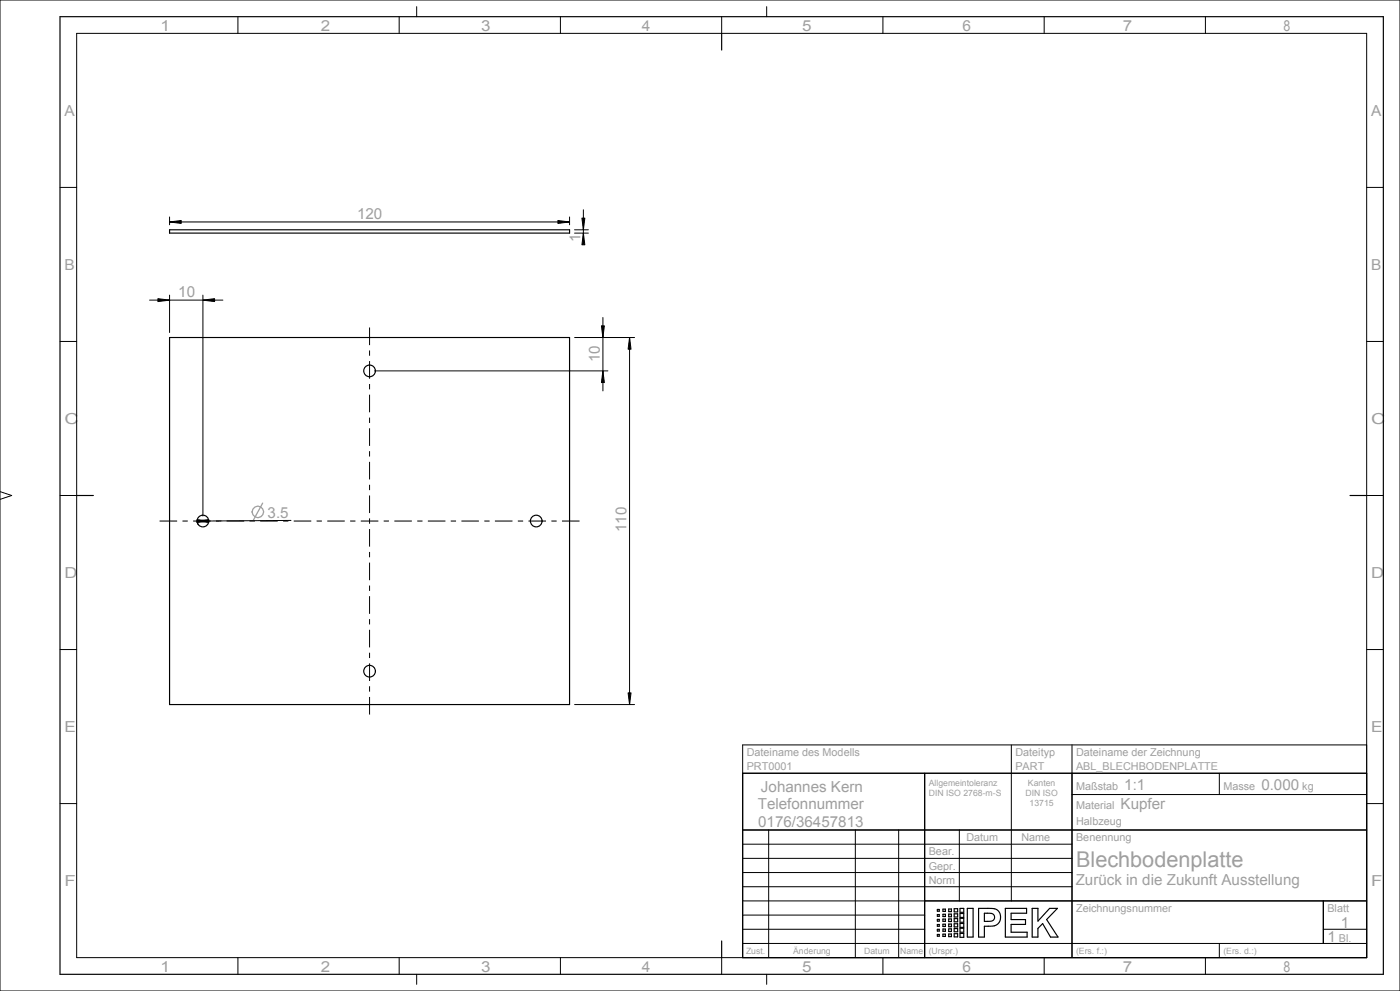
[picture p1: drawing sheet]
<svg xmlns="http://www.w3.org/2000/svg" width="420mm" height="297mm" viewBox="0 0 420 297" stroke-linecap="round" stroke-linejoin="round" font-family="sans-serif">
<g fill="none" stroke="#000" stroke-width=".35">
<path d="M18 5h397v287h-397zM216.5 10v5M23 148.5h5M405 148.5h5M222.8 231.8h187.2v55.2h-187.2zM277.4 231.8v55.2M321.6 231.8v55.2M222.8 248.8h187.2M277.4 270h132.6M281.2 278.5h.6v.5h-.6zM281.2 277.1h.6v.5h-.6zM281.2 275.5h.6v.6h-.6z"/>
<path d="M281.2 274.1h.6v.5h-.6zM281.2 272.6h.6v.5h-.6zM282.9 280h.7v.6h-.7zM282.9 278.4h.7v.7h-.7zM282.9 277h.7v.7h-.7zM282.9 275.4h.7v.7h-.7zM282.9 274h.7v.7h-.7zM282.9 272.5h.7v.7h-.7zM284.6 279.9h.8v.8h-.8zM284.6 278.4h.8v.8h-.8zM284.6 276.9h.8v.8h-.8zM284.6 275.4h.8v.8h-.8z"/>
<path d="M284.6 274h.8v.8h-.8zM284.6 272.4h.8v.8h-.8zM286.3 279.8h1v1h-1zM286.3 278.3h1v.9h-1zM286.3 276.8h1v1h-1zM286.3 275.3h1v1h-1zM286.3 273.9h1v.9h-1zM286.3 272.3h1v1h-1zM288 279.7h1.1v1.2h-1.1zM288 278.2h1.1v1.2h-1.1zM288 276.8h1.1v1.1h-1.1zM288 275.2h1.1v1.2h-1.1z"/>
<path d="M288 273.8h1.1v1.2h-1.1zM288 272.2h1.1v1.2h-1.1zM290.2 272.2h1.7v8.6h-1.7zM293.6 272.2l4.8 .2 1.1 .7 .6 1.1-.1 1.6-.9 1.3-1.1 .4-2.7 .1v3.2h-1.7zM295.3 273.7l2.6 .2 .4 .7-.1 1-.8 .5h-2.1zM301.6 272.2h6.4v1.5h-4.7v1.9h4.4v1.4h-4.4v2.4h4.8v1.4h-6.5zM309.6 272.2h1.8v3.9l3.5-3.9h2.3l-3.2 3.4 3.4 5.2h-2.2l-2.4-4-1.4 1.4v2.6h-1.8zM397 270v12.8M216.5 282v5M281.2 280.1h.6v.5h-.6z"/>
</g>
<g fill="none" stroke="#000" stroke-width=".3">
<path d="M0 0h420v297h-420zM23 10h387v277h-387zM71.4 5v5M119.8 5v5M125 2v3M168.1 5v5M216.5 5v5M230 2v3M264.9 5v5M313.3 5v5M361.6 5v5M18 56.2h5"/>
<path d="M410 56.2h5M18 102.3h5M410 102.3h5M0 147.3l3.5 1.2-3.5 1.2M18 148.5h5M410 148.5h5M18 194.7h5M410 194.7h5M222.8 231.8h187.2M277.4 231.8v55.2M303.4 223.3v46.7M321.6 238.1h88.4"/>
<path d="M321.6 223.3v63.7M365.8 231.8v6.3M410 223.3h-187.2v63.7M18 240.8h5M222.8 248.8h187.2M222.8 253h98.8M222.8 257.3h98.8M230.6 248.8v38.2M256.6 248.8v38.2M269.6 248.8v38.2M287.8 248.8v21.2M410 240.8h5"/>
<path d="M222.8 261.5h98.8M222.8 265.8h98.8M222.8 270h187.2M222.8 274.3h54.6M222.8 278.5h54.6M397 278.5h13M397 270v12.8M71.4 287v5M119.8 287v5M125 292v3M168.1 287v5M216.5 287v5"/>
<path d="M222.8 282.8h187.2M230 292v3M264.9 287v5M313.3 287v5M361.6 287v5M365.8 282.8v4.2"/>
</g>
<!-- layer: 02_ALL_AXES -->
<g fill="none" stroke="#000" stroke-width=".35">
<path d="M50.9 68.9h120v1h-120zM50.9 101.2h120v110h-120z"/>
<circle cx="110.9" cy="111.2" r="1.75"/>
<circle cx="60.9" cy="156.2" r="1.75"/>
<circle cx="160.9" cy="156.2" r="1.75"/>
<circle cx="110.9" cy="201.2" r="1.75"/>
</g>
<g fill="none" stroke="#000" stroke-width=".3">
<path d="M110.9 98.2v5.2M110.9 105v1.6M110.9 108.2v5.3M110.9 115.1v1.6M110.9 118.3v5.3M110.9 125.2v1.6M110.9 128.4v5.2M110.9 135.2v1.6M110.9 138.4v5.3M47.9 156.2h5.2M54.7 156.2h1.6M57.9 156.2h5.3"/>
<path d="M64.8 156.2h1.6M68 156.2h5.3M74.9 156.2h1.6M78.1 156.2h5.2M84.9 156.2h1.6M88.1 156.2h5.3M95 156.2h1.6M98.2 156.2h5.2M105 156.2h1.6M108.2 156.2h5.3M110.9 145.3v1.6M110.9 148.5v5.3"/>
<path d="M110.9 155.4v1.6M110.9 158.5v5.3M115.1 156.2h1.6M118.3 156.2h5.3M125.2 156.2h1.6M128.4 156.2h5.2M135.2 156.2h1.6M138.4 156.2h5.3M145.3 156.2h1.6M148.5 156.2h5.2M155.3 156.2h1.6M158.5 156.2h5.3"/>
<path d="M165.4 156.2h1.6M168.6 156.2h5.3M110.9 165.4v1.6M110.9 168.6v5.3M110.9 175.5v1.6M110.9 178.7v5.3M110.9 185.6v1.5M110.9 188.7v5.3M110.9 195.6v1.6M110.9 198.8v5.3M110.9 205.7v1.6M110.9 208.9v5.3"/>
</g>
<!-- layer: 51_ALL_DIMS -->
<path d="M50.9 66.5l3.5-.4v.9zM167.4 66.1l3.5 .4-3.5 .5zM174.6 65.4h.8l-.4 3.5zM175 69.9l.4 3.5h-.8zM47.4 89.5l3.5 .4-3.5 .5zM60.9 89.9l3.5-.4v.9zM180.4 97.7h.9l-.4 3.5zM180.9 111.2l.4 3.5h-.9zM188.9 101.2l.4 3.5h-.9zM59.1 156.2l3.5-.5v.9zM59.1 155.7l3.5 .4-3.5 .5zM188.4 207.7h.9l-.4 3.5z" fill="#000"/>
<g fill="none" stroke="#000" stroke-width=".3">
<path d="M50.9 66.5l3.5-.4v.9zM50.9 65v2.4M50.9 66.5h120M167.4 66.1l3.5 .4-3.5 .5zM170.9 65v2.4M172.4 69.9h4.1M172.4 68.9h4.1M174.6 65.4h.8l-.4 3.5zM175 69.9l.4 3.5h-.8zM175 62.9v9.6M44.9 89.9h22M47.4 89.5l3.5 .4-3.5 .5z"/>
<path d="M50.9 88.4v11.3M60.9 89.9l3.5-.4v.9zM60.9 88.4v66.3M180.4 97.7h.9l-.4 3.5zM180.9 95.2v22M112.4 111.2h70M172.4 101.2h18M180.9 111.2l.4 3.5h-.9zM188.9 101.2l.4 3.5h-.9zM188.9 101.2v110M59.1 155.7l3.5 .4-3.5 .5zM59.1 156.2l3.5-.5v.9z"/>
<path d="M87.3 156l-28.2 .2 .4 1.1M172.4 211.2h18M188.4 207.7h.9l-.4 3.5z"/>
</g>
<g fill="none" stroke="#9f9f9f" stroke-width=".38">
<path d="M78.8 150.8l-2.9 5.2"/>
<circle cx="77.3" cy="153.4" r="1.72"/>
</g>
<text font-size="6.5" fill="#9f9f9f" x="322.8" y="259.8">Blechbodenplatte</text>
<g font-size="4.6" fill="#9f9f9f">
<text x="107.1" y="65.6">120</text>
<text x="174.1" y="72.5" transform="rotate(-90 174.1 72.5)">1</text>
<text x="53.5" y="89.1">10</text>
<text x="180" y="108.5" transform="rotate(-90 180 108.5)">10</text>
<text x="188" y="159.5" transform="rotate(-90 188 159.5)">110</text>
<text x="228.3" y="237.3">Johannes Kern</text>
<text x="337.3" y="236.7">1:1</text>
<text x="378.4" y="236.7">0.000</text>
<text x="227.3" y="242.5">Telefonnummer</text>
<text x="336.2" y="242.5">Kupfer</text>
<text x="227.5" y="247.8">0176/36457813</text>
<text x="322.7" y="265.4">Zurück in die Zukunft Ausstellung</text>
<text x="402.2" y="278.1">1</text>
<text x="398.2" y="282.4">1</text>
</g>
<g font-size="4.5" fill="#9f9f9f">
<text x="48.1" y="9.2">1</text>
<text x="96.2" y="9.2">2</text>
<text x="144.4" y="9.2">3</text>
<text x="192.5" y="9.2">4</text>
<text x="240.6" y="9.2">5</text>
<text x="288.8" y="9.2">6</text>
<text x="336.9" y="9.2">7</text>
<text x="385" y="9.2">8</text>
<text x="19.4" y="34.8">A</text>
<text x="411.4" y="34.8">A</text>
<text x="19.4" y="81">B</text>
<text x="411.4" y="81">B</text>
<text x="19.4" y="127.2">C</text>
<text x="411.4" y="127.2">C</text>
<text x="80.3" y="155.1">3.5</text>
<text x="19.4" y="173.3">D</text>
<text x="411.4" y="173.3">D</text>
<text x="19.4" y="219.5">E</text>
<text x="411.4" y="219.5">E</text>
<text x="19.4" y="265.7">F</text>
<text x="411.4" y="265.7">F</text>
<text x="48.1" y="291.2">1</text>
<text x="96.2" y="291.2">2</text>
<text x="144.4" y="291.2">3</text>
<text x="192.5" y="291.2">4</text>
<text x="240.6" y="291.2">5</text>
<text x="288.8" y="291.2">6</text>
<text x="336.9" y="291.2">7</text>
<text x="385" y="291.2">8</text>
</g>
<g font-size="3.3" fill="#9f9f9f">
<text x="224" y="226.6">Dateiname des Modells</text>
<text x="304.6" y="226.6">Dateityp</text>
<text x="322.8" y="226.6">Dateiname der Zeichnung</text>
<text x="224" y="230.9">PRT0001</text>
<text x="304.6" y="230.9">PART</text>
<text x="322.8" y="230.9">ABL_BLECHBODENPLATTE</text>
<text x="322.8" y="236.7">Maßstab</text>
<text x="367" y="236.7">Masse</text>
<text x="390.7" y="236.7">kg</text>
<text x="322.8" y="242.5">Material</text>
<text x="322.8" y="247.3">Halbzeug</text>
<text x="278.6" y="256.4">Bear.</text>
<text x="289.9" y="252.1">Datum</text>
<text x="306.4" y="252.1">Name</text>
<text x="322.8" y="252.1">Benennung</text>
<text x="278.6" y="260.6">Gepr.</text>
<text x="278.6" y="264.9">Norm</text>
<text x="322.8" y="273.4">Zeichnungsnummer</text>
<text x="398.2" y="273.4">Blatt</text>
<text x="401.7" y="282.4">Bl.</text>
</g>
<g font-size="2.6" fill="#9f9f9f">
<text x="278.6" y="235.5">Allgemeintoleranz</text>
<text x="278.6" y="238.5">DIN ISO 2768-m-S</text>
<text x="307.7" y="238.5">DIN ISO</text>
<text x="308.4" y="235.5">Kanten</text>
<text x="308.9" y="241.5">13715</text>
<text x="223.8" y="285.9">Zust.</text>
<text x="238" y="285.9">Änderung</text>
<text x="259.3" y="285.9">Datum</text>
<text x="270" y="285.9">Name</text>
<text x="278.6" y="285.9">(Urspr.)</text>
<text x="322.8" y="285.9">(Ers. f.:)</text>
<text x="367" y="285.9">(Ers. d.:)</text>
</g>
</svg>
